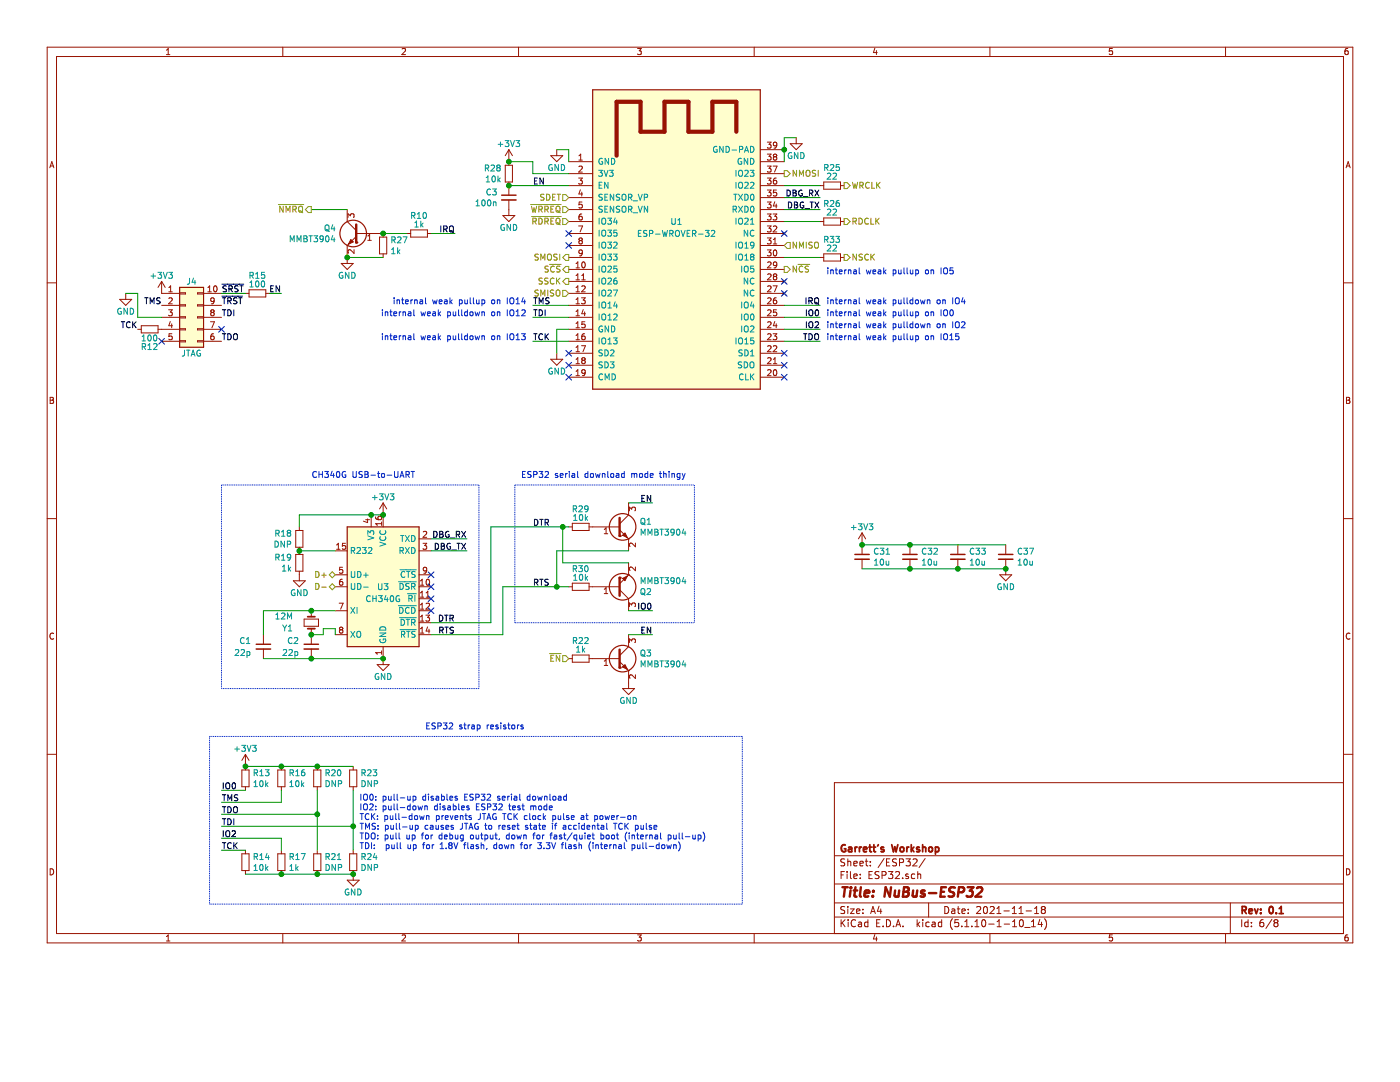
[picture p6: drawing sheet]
EESchema Schematic File Version 4
EELAYER 30 0
EELAYER END
$Descr A4 11693 8268
encoding utf-8
Sheet 6 8
Title "NuBus-ESP32"
Date "2021-11-18"
Rev "0.1"
Comp "Garrett's Workshop"
Comment1 ""
Comment2 ""
Comment3 ""
Comment4 ""
$EndDescr
$Comp
L GW_RFModule:ESP-WROVER-32 U1
U 1 1
P 5650 1950
F 0 "U1" H 5650 2050 50  0000 C CNN
F 1 "ESP-WROVER-32" H 5650 1950 50  0000 C CNN
F 2 "stdpads:ESP32-WROVER_WROOM-32_WROVER" H 5650 600 50  0001 C CNN
F 3 "" H 5200 2400 60  0001 C CNN
	1    5650 1950
	1    0    0    -1  
$EndComp
Text HLabel 7050 2150 2    50   Output ~ 0
NSCK
Text HLabel 6550 1450 2    50   Output ~ 0
NMOSI
Text HLabel 6550 2050 2    50   Input ~ 0
NMISO
Text HLabel 7050 1550 2    50   Output ~ 0
WRCLK
$Comp
L power:GND #PWR0172
U 1 1
P 6650 1150
F 0 "#PWR0172" H 6650 900 50  0001 C CNN
F 1 "GND" H 6650 1000 50  0000 C CNN
F 2 "" H 6650 1150 50  0001 C CNN
F 3 "" H 6650 1150 50  0001 C CNN
	1    6650 1150
	1    0    0    -1  
$EndComp
Wire Wire Line
	6650 1150 6550 1150
Wire Wire Line
	6550 1250 6550 1350
$Comp
L power:GND #PWR0173
U 1 1
P 4650 1250
F 0 "#PWR0173" H 4650 1000 50  0001 C CNN
F 1 "GND" H 4650 1100 50  0000 C CNN
F 2 "" H 4650 1250 50  0001 C CNN
F 3 "" H 4650 1250 50  0001 C CNN
	1    4650 1250
	-1   0    0    -1  
$EndComp
Wire Wire Line
	4650 1250 4750 1250
Wire Wire Line
	4750 1350 4750 1250
NoConn ~ 4750 3150
NoConn ~ 4750 3050
NoConn ~ 4750 2950
NoConn ~ 6550 2950
NoConn ~ 6550 3050
NoConn ~ 6550 3150
$Comp
L power:GND #PWR0174
U 1 1
P 4650 2950
F 0 "#PWR0174" H 4650 2700 50  0001 C CNN
F 1 "GND" H 4650 2800 50  0000 C CNN
F 2 "" H 4650 2950 50  0001 C CNN
F 3 "" H 4650 2950 50  0001 C CNN
	1    4650 2950
	-1   0    0    -1  
$EndComp
NoConn ~ 6550 2450
NoConn ~ 6550 2350
Text Label 4450 2850 0    50   ~ 0
TCK
Wire Wire Line
	4750 2850 4450 2850
Text Label 4450 2650 0    50   ~ 0
TDI
Wire Wire Line
	4750 2650 4450 2650
Text Label 4450 2550 0    50   ~ 0
TMS
Wire Wire Line
	4750 2550 4450 2550
Text Label 6850 2650 2    50   ~ 0
IO0
Text Label 6850 2850 2    50   ~ 0
TDO
Wire Wire Line
	6550 2850 6850 2850
Text Label 6850 2750 2    50   ~ 0
IO2
Wire Wire Line
	6550 2750 6850 2750
Wire Notes Line
	1850 4050 4000 4050
Wire Notes Line
	1850 4050 1850 5750
$Comp
L power:GND #PWR0175
U 1 1
P 2500 4800
F 0 "#PWR0175" H 2500 4550 50  0001 C CNN
F 1 "GND" H 2500 4650 50  0000 C CNN
F 2 "" H 2500 4800 50  0001 C CNN
F 3 "" H 2500 4800 50  0001 C CNN
	1    2500 4800
	1    0    0    -1  
$EndComp
Wire Wire Line
	2700 5250 2800 5250
Wire Wire Line
	2700 5300 2600 5300
Wire Wire Line
	2800 5250 2800 5300
Wire Wire Line
	2700 5300 2700 5250
$Comp
L Device:R_Small R19
U 1 1
P 2500 4700
F 0 "R19" H 2559 4746 50  0000 L CNN
F 1 "1k" H 2559 4655 50  0000 L CNN
F 2 "stdpads:R_0805" H 2500 4700 50  0001 C CNN
F 3 "~" H 2500 4700 50  0001 C CNN
F 4 "C21190" H 2500 4700 50  0001 C CNN "LCSC Part"
	1    2500 4700
	-1   0    0    -1  
$EndComp
Text Label 3900 4600 2    50   ~ 0
DBG_TX
Wire Notes Line
	4000 4050 4000 5750
NoConn ~ 3600 5100
NoConn ~ 3600 5000
NoConn ~ 3600 4900
NoConn ~ 3600 4800
Text Label 3800 5300 2    50   ~ 0
RTS
Text Label 3800 5200 2    50   ~ 0
DTR
Wire Wire Line
	3600 4600 3900 4600
Wire Wire Line
	3900 4500 3600 4500
Wire Wire Line
	2200 5500 2600 5500
Wire Wire Line
	2600 5500 3200 5500
Connection ~ 2600 5500
$Comp
L Device:C_Small C2
U 1 1
P 2600 5400
F 0 "C2" H 2700 5450 50  0000 L CNN
F 1 "22p" H 2700 5350 50  0000 L CNN
F 2 "stdpads:C_0805" H 2600 5400 50  0001 C CNN
F 3 "~" H 2600 5400 50  0001 C CNN
F 4 "C1653" H 2600 5400 50  0001 C CNN "LCSC Part"
	1    2600 5400
	-1   0    0    -1  
$EndComp
$Comp
L power:GND #PWR0177
U 1 1
P 3200 5500
F 0 "#PWR0177" H 3200 5250 50  0001 C CNN
F 1 "GND" H 3200 5350 50  0000 C CNN
F 2 "" H 3200 5500 50  0001 C CNN
F 3 "" H 3200 5500 50  0001 C CNN
	1    3200 5500
	1    0    0    -1  
$EndComp
Wire Wire Line
	3200 4300 3100 4300
$Comp
L power:+3V3 #PWR0178
U 1 1
P 3200 4300
F 0 "#PWR0178" H 3200 4150 50  0001 C CNN
F 1 "+3V3" H 3200 4450 50  0000 C CNN
F 2 "" H 3200 4300 50  0001 C CNN
F 3 "" H 3200 4300 50  0001 C CNN
	1    3200 4300
	1    0    0    -1  
$EndComp
Text Label 3900 4500 2    50   ~ 0
DBG_RX
Connection ~ 3200 4300
Connection ~ 3200 5500
$Comp
L Interface_USB:CH340G U3
U 1 1
P 3200 4900
F 0 "U3" H 3200 4900 50  0000 C CNN
F 1 "CH340G" H 3200 4800 50  0000 C CNN
F 2 "stdpads:SOIC-16_3.9mm" H 3250 4350 50  0001 L CNN
F 3 "http://www.datasheet5.com/pdf-local-2195953" H 2850 5700 50  0001 C CNN
F 4 "C14267" H 3200 4900 50  0001 C CNN "LCSC Part"
	1    3200 4900
	1    0    0    -1  
$EndComp
Text Notes 2600 4000 0    50   ~ 0
CH340G USB-to-UART
$Comp
L Device:R_Small R18
U 1 1
P 2500 4500
F 0 "R18" H 2559 4546 50  0000 L CNN
F 1 "DNP" H 2559 4455 50  0000 L CNN
F 2 "stdpads:R_0805" H 2500 4500 50  0001 C CNN
F 3 "~" H 2500 4500 50  0001 C CNN
	1    2500 4500
	-1   0    0    -1  
$EndComp
Connection ~ 2500 4600
Wire Wire Line
	2500 4300 2500 4400
Wire Notes Line
	4000 5750 1850 5750
$Comp
L Transistor_BJT:MMBT3904 Q2
U 1 1
P 5150 4900
F 0 "Q2" H 5341 4946 50  0000 L CNN
F 1 "MMBT3904" H 5341 4855 50  0000 L CNN
F 2 "stdpads:SOT-23" H 5350 5000 50  0001 C CNN
F 3 "~" H 5150 4900 50  0001 C CNN
F 4 "C20526" H 5150 4900 50  0001 C CNN "LCSC Part"
	1    5150 4900
	1    0    0    1   
$EndComp
Wire Notes Line
	4300 5200 4300 4050
$Comp
L Transistor_BJT:MMBT3904 Q1
U 1 1
P 5150 4400
F 0 "Q1" H 5341 4446 50  0000 L CNN
F 1 "MMBT3904" H 5341 4355 50  0000 L CNN
F 2 "stdpads:SOT-23" H 5350 4500 50  0001 C CNN
F 3 "~" H 5150 4400 50  0001 C CNN
F 4 "C20526" H 5150 4400 50  0001 C CNN "LCSC Part"
	1    5150 4400
	1    0    0    -1  
$EndComp
$Comp
L Device:R_Small R30
U 1 1
P 4850 4900
F 0 "R30" V 4700 4900 50  0000 C CNN
F 1 "10k" V 4800 4900 50  0000 C BNN
F 2 "stdpads:R_0805" H 4850 4900 50  0001 C CNN
F 3 "~" H 4850 4900 50  0001 C CNN
F 4 "C25804" H 4850 4900 50  0001 C CNN "LCSC Part"
	1    4850 4900
	0    -1   1    0   
$EndComp
$Comp
L Device:R_Small R29
U 1 1
P 4850 4400
F 0 "R29" V 4700 4400 50  0000 C CNN
F 1 "10k" V 4800 4400 50  0000 C BNN
F 2 "stdpads:R_0805" H 4850 4400 50  0001 C CNN
F 3 "~" H 4850 4400 50  0001 C CNN
F 4 "C25804" H 4850 4400 50  0001 C CNN "LCSC Part"
	1    4850 4400
	0    -1   1    0   
$EndComp
Text Label 5450 4200 2    50   ~ 0
EN
Wire Wire Line
	5450 4200 5250 4200
Text Label 5450 5100 2    50   ~ 0
IO0
Wire Wire Line
	5450 5100 5250 5100
Text Label 4450 4400 0    50   ~ 0
DTR
Wire Wire Line
	5250 4600 4650 4600
Wire Wire Line
	4200 4900 4650 4900
Wire Wire Line
	4650 4900 4750 4900
Connection ~ 4650 4900
Wire Wire Line
	4650 4600 4650 4900
Wire Wire Line
	4700 4700 5250 4700
Wire Wire Line
	4100 4400 4700 4400
Wire Wire Line
	4750 4400 4700 4400
Connection ~ 4700 4400
Wire Wire Line
	4700 4700 4700 4400
Wire Notes Line
	4300 4050 5800 4050
Text Notes 4350 4000 0    50   ~ 0
ESP32 serial download mode thingy
Wire Notes Line
	4300 5200 5800 5200
Wire Notes Line
	5800 4050 5800 5200
Text Label 4450 4900 0    50   ~ 0
RTS
Wire Wire Line
	4200 5300 3600 5300
Wire Wire Line
	4200 4900 4200 5300
Wire Wire Line
	4100 5200 4100 4400
Wire Wire Line
	3600 5200 4100 5200
Wire Wire Line
	2200 5100 2200 5300
$Comp
L Device:C_Small C1
U 1 1
P 2200 5400
F 0 "C1" H 2300 5450 50  0000 L CNN
F 1 "22p" H 2300 5350 50  0000 L CNN
F 2 "stdpads:C_0805" H 2200 5400 50  0001 C CNN
F 3 "~" H 2200 5400 50  0001 C CNN
F 4 "C1653" H 2200 5400 50  0001 C CNN "LCSC Part"
	1    2200 5400
	-1   0    0    -1  
$EndComp
Wire Wire Line
	1850 2450 2050 2450
Text Label 1850 2550 0    50   ~ 0
~TRST~
Text Label 1850 2450 0    50   ~ 0
~SRST~
Text Label 2350 2450 2    50   ~ 0
EN
Wire Wire Line
	1150 2650 1350 2650
Wire Wire Line
	1150 2450 1150 2650
Wire Wire Line
	1050 2450 1150 2450
$Comp
L Device:R_Small R15
U 1 1
P 2150 2450
F 0 "R15" V 2000 2450 50  0000 C CNN
F 1 "100" V 2100 2450 50  0000 C BNN
F 2 "stdpads:R_0805" H 2150 2450 50  0001 C CNN
F 3 "~" H 2150 2450 50  0001 C CNN
F 4 "C25190" H 2150 2450 50  0001 C CNN "LCSC Part"
	1    2150 2450
	0    -1   1    0   
$EndComp
Text Label 1850 2650 0    50   ~ 0
TDI
NoConn ~ 1850 2750
Text Label 1850 2850 0    50   ~ 0
TDO
NoConn ~ 1350 2850
Text Label 1150 2750 2    50   ~ 0
TCK
$Comp
L power:GND #PWR0179
U 1 1
P 1050 2450
F 0 "#PWR0179" H 1050 2200 50  0001 C CNN
F 1 "GND" H 1050 2300 50  0000 C CNN
F 2 "" H 1050 2450 50  0001 C CNN
F 3 "" H 1050 2450 50  0001 C CNN
	1    1050 2450
	1    0    0    -1  
$EndComp
Text Label 1350 2550 2    50   ~ 0
TMS
$Comp
L power:+3V3 #PWR0180
U 1 1
P 1350 2450
F 0 "#PWR0180" H 1350 2300 50  0001 C CNN
F 1 "+3V3" H 1350 2600 50  0000 C CNN
F 2 "" H 1350 2450 50  0001 C CNN
F 3 "" H 1350 2450 50  0001 C CNN
	1    1350 2450
	-1   0    0    -1  
$EndComp
$Comp
L Connector_Generic:Conn_02x05_Counter_Clockwise J4
U 1 1
P 1550 2650
F 0 "J4" H 1600 2950 50  0000 C CNN
F 1 "JTAG" H 1600 2350 50  0000 C CNN
F 2 "Connector_IDC:IDC-Header_2x05_P2.54mm_Vertical" H 1550 2650 50  0001 C CNN
F 3 "~" H 1550 2650 50  0001 C CNN
	1    1550 2650
	1    0    0    -1  
$EndComp
Text Notes 3550 6100 0    50   ~ 0
ESP32 strap resistors
Wire Notes Line
	1750 7550 6200 7550
Wire Notes Line
	1750 6150 1750 7550
$Comp
L Device:R_Small R20
U 1 1
P 2650 6500
F 0 "R20" H 2709 6546 50  0000 L CNN
F 1 "DNP" H 2709 6455 50  0000 L CNN
F 2 "stdpads:R_0805" H 2650 6500 50  0001 C CNN
F 3 "~" H 2650 6500 50  0001 C CNN
	1    2650 6500
	1    0    0    -1  
$EndComp
Connection ~ 2650 6400
Wire Wire Line
	2350 6400 2650 6400
Wire Wire Line
	2650 6400 2950 6400
Wire Wire Line
	2650 6800 2650 6600
Connection ~ 2650 6800
$Comp
L Device:R_Small R21
U 1 1
P 2650 7200
F 0 "R21" H 2709 7246 50  0000 L CNN
F 1 "DNP" H 2709 7155 50  0000 L CNN
F 2 "stdpads:R_0805" H 2650 7200 50  0001 C CNN
F 3 "~" H 2650 7200 50  0001 C CNN
	1    2650 7200
	1    0    0    -1  
$EndComp
Text Notes 3000 7100 0    50   ~ 0
IO0: pull-up disables ESP32 serial download\nIO2: pull-down disables ESP32 test mode\nTCK: pull-down prevents JTAG TCK clock pulse at power-on\nTMS: pull-up causes JTAG to reset state if accidental TCK pulse\nTDO: pull up for debug output, down for fast/quiet boot (internal pull-up)\nTDI:  pull up for 1.8V flash, down for 3.3V flash (internal pull-down)
Connection ~ 2950 7300
$Comp
L power:GND #PWR0181
U 1 1
P 2950 7300
F 0 "#PWR0181" H 2950 7050 50  0001 C CNN
F 1 "GND" H 2950 7150 50  0000 C CNN
F 2 "" H 2950 7300 50  0001 C CNN
F 3 "" H 2950 7300 50  0001 C CNN
	1    2950 7300
	1    0    0    -1  
$EndComp
Wire Wire Line
	2650 7300 2350 7300
Connection ~ 2650 7300
Wire Wire Line
	2350 7300 2050 7300
Connection ~ 2350 7300
Wire Wire Line
	2950 7300 2650 7300
Connection ~ 2350 6400
Connection ~ 2050 6400
Wire Wire Line
	2050 6400 2350 6400
Connection ~ 2950 6900
Wire Wire Line
	2950 6900 2950 7100
Wire Wire Line
	2650 6800 2650 7100
Wire Wire Line
	2950 6900 2950 6600
Wire Wire Line
	1850 6900 2950 6900
Wire Wire Line
	1850 6800 2650 6800
$Comp
L Device:R_Small R24
U 1 1
P 2950 7200
F 0 "R24" H 3009 7246 50  0000 L CNN
F 1 "DNP" H 3009 7155 50  0000 L CNN
F 2 "stdpads:R_0805" H 2950 7200 50  0001 C CNN
F 3 "~" H 2950 7200 50  0001 C CNN
	1    2950 7200
	1    0    0    -1  
$EndComp
$Comp
L Device:R_Small R23
U 1 1
P 2950 6500
F 0 "R23" H 3009 6546 50  0000 L CNN
F 1 "DNP" H 3009 6455 50  0000 L CNN
F 2 "stdpads:R_0805" H 2950 6500 50  0001 C CNN
F 3 "~" H 2950 6500 50  0001 C CNN
	1    2950 6500
	1    0    0    -1  
$EndComp
Wire Wire Line
	2350 6700 2350 6600
Wire Wire Line
	1850 6700 2350 6700
$Comp
L Device:R_Small R16
U 1 1
P 2350 6500
F 0 "R16" H 2409 6546 50  0000 L CNN
F 1 "10k" H 2409 6455 50  0000 L CNN
F 2 "stdpads:R_0805" H 2350 6500 50  0001 C CNN
F 3 "~" H 2350 6500 50  0001 C CNN
F 4 "C31850" H 2350 6500 50  0001 C CNN "LCSC Part"
	1    2350 6500
	1    0    0    -1  
$EndComp
$Comp
L Device:R_Small R17
U 1 1
P 2350 7200
F 0 "R17" H 2409 7246 50  0000 L CNN
F 1 "1k" H 2409 7155 50  0000 L CNN
F 2 "stdpads:R_0805" H 2350 7200 50  0001 C CNN
F 3 "~" H 2350 7200 50  0001 C CNN
F 4 "C21190" H 2350 7200 50  0001 C CNN "LCSC Part"
	1    2350 7200
	1    0    0    -1  
$EndComp
Wire Wire Line
	2350 7000 2350 7100
Wire Wire Line
	1850 7000 2350 7000
$Comp
L Device:R_Small R14
U 1 1
P 2050 7200
F 0 "R14" H 2109 7246 50  0000 L CNN
F 1 "10k" H 2109 7155 50  0000 L CNN
F 2 "stdpads:R_0805" H 2050 7200 50  0001 C CNN
F 3 "~" H 2050 7200 50  0001 C CNN
F 4 "C31850" H 2050 7200 50  0001 C CNN "LCSC Part"
	1    2050 7200
	1    0    0    -1  
$EndComp
Wire Wire Line
	1850 7100 2050 7100
Text Label 1850 7000 0    50   ~ 0
IO2
Text Label 1850 7100 0    50   ~ 0
TCK
Text Label 1850 6700 0    50   ~ 0
TMS
Text Label 1850 6900 0    50   ~ 0
TDI
Text Label 1850 6800 0    50   ~ 0
TDO
Wire Wire Line
	1850 6600 2050 6600
$Comp
L power:+3V3 #PWR0182
U 1 1
P 2050 6400
F 0 "#PWR0182" H 2050 6250 50  0001 C CNN
F 1 "+3V3" H 2050 6550 50  0000 C CNN
F 2 "" H 2050 6400 50  0001 C CNN
F 3 "" H 2050 6400 50  0001 C CNN
	1    2050 6400
	1    0    0    -1  
$EndComp
$Comp
L Device:R_Small R13
U 1 1
P 2050 6500
F 0 "R13" H 2109 6546 50  0000 L CNN
F 1 "10k" H 2109 6455 50  0000 L CNN
F 2 "stdpads:R_0805" H 2050 6500 50  0001 C CNN
F 3 "~" H 2050 6500 50  0001 C CNN
F 4 "C31850" H 2050 6500 50  0001 C CNN "LCSC Part"
	1    2050 6500
	1    0    0    -1  
$EndComp
Text Label 1850 6600 0    50   ~ 0
IO0
Wire Notes Line
	6200 6150 6200 7550
Wire Notes Line
	1750 6150 6200 6150
$Comp
L Device:R_Small R28
U 1 1
P 4250 1450
F 0 "R28" H 4309 1496 50  0000 L CNN
F 1 "10k" H 4309 1405 50  0000 L CNN
F 2 "stdpads:R_0805" H 4250 1450 50  0001 C CNN
F 3 "~" H 4250 1450 50  0001 C CNN
	1    4250 1450
	-1   0    0    -1  
$EndComp
Wire Wire Line
	4250 1550 4750 1550
Text Label 4450 1550 0    50   ~ 0
EN
Text Label 5450 5300 2    50   ~ 0
EN
Wire Wire Line
	5450 5300 5250 5300
Text HLabel 4750 5500 0    50   Input ~ 0
~EN~
$Comp
L power:GND #PWR0183
U 1 1
P 5250 5700
F 0 "#PWR0183" H 5250 5450 50  0001 C CNN
F 1 "GND" H 5250 5550 50  0000 C CNN
F 2 "" H 5250 5700 50  0001 C CNN
F 3 "" H 5250 5700 50  0001 C CNN
	1    5250 5700
	1    0    0    -1  
$EndComp
$Comp
L Device:C_Small C3
U 1 1
P 4250 1650
F 0 "C3" H 4342 1696 50  0000 L CNN
F 1 "100n" H 4342 1605 50  0000 L CNN
F 2 "stdpads:C_0805" H 4250 1650 50  0001 C CNN
F 3 "~" H 4250 1650 50  0001 C CNN
	1    4250 1650
	-1   0    0    -1  
$EndComp
Connection ~ 4250 1550
$Comp
L power:GND #PWR0184
U 1 1
P 4250 1750
F 0 "#PWR0184" H 4250 1500 50  0001 C CNN
F 1 "GND" H 4250 1600 50  0000 C CNN
F 2 "" H 4250 1750 50  0001 C CNN
F 3 "" H 4250 1750 50  0001 C CNN
	1    4250 1750
	-1   0    0    -1  
$EndComp
$Comp
L power:+3V3 #PWR0185
U 1 1
P 4250 1350
F 0 "#PWR0185" H 4250 1200 50  0001 C CNN
F 1 "+3V3" H 4250 1500 50  0000 C CNN
F 2 "" H 4250 1350 50  0001 C CNN
F 3 "" H 4250 1350 50  0001 C CNN
	1    4250 1350
	-1   0    0    -1  
$EndComp
Text HLabel 2800 4900 0    50   BiDi ~ 0
D-
Text HLabel 2800 4800 0    50   BiDi ~ 0
D+
Wire Wire Line
	2500 4600 2800 4600
Wire Wire Line
	2500 4300 3100 4300
Connection ~ 3100 4300
Text Label 6850 1750 2    50   ~ 0
DBG_TX
Wire Wire Line
	6550 1750 6850 1750
Wire Wire Line
	6850 1650 6550 1650
Text Label 6850 1650 2    50   ~ 0
DBG_RX
Text HLabel 4750 2150 0    50   Output ~ 0
SMOSI
Text HLabel 4750 2250 0    50   Output ~ 0
S~CS~
Text HLabel 4750 2450 0    50   Input ~ 0
SMISO
Text HLabel 4750 1650 0    50   Input ~ 0
SDET
Text HLabel 4750 2350 0    50   Output ~ 0
SSCK
Connection ~ 4250 1350
Wire Wire Line
	2250 2450 2350 2450
$Comp
L Device:R_Small R12
U 1 1
P 1250 2750
F 0 "R12" V 1100 2750 50  0000 C CNN
F 1 "100" V 1200 2750 50  0000 C BNN
F 2 "stdpads:R_0805" H 1250 2750 50  0001 C CNN
F 3 "~" H 1250 2750 50  0001 C CNN
F 4 "C25190" H 1250 2750 50  0001 C CNN "LCSC Part"
	1    1250 2750
	0    -1   -1   0   
$EndComp
Wire Wire Line
	6550 1150 6550 1250
Connection ~ 6550 1250
Text HLabel 6550 2250 2    50   Output ~ 0
N~CS~
Text Notes 4400 2650 2    50   ~ 0
internal weak pulldown on IO12
Text Notes 4400 2550 2    50   ~ 0
internal weak pullup on IO14
Text Notes 4400 2850 2    50   ~ 0
internal weak pulldown on IO13
Wire Wire Line
	4650 2750 4650 2950
Wire Wire Line
	4650 2750 4750 2750
Wire Wire Line
	4450 1450 4750 1450
Wire Wire Line
	4250 1350 4450 1350
Wire Wire Line
	4450 1350 4450 1450
Connection ~ 2900 2150
Wire Wire Line
	3200 2150 2900 2150
Connection ~ 3200 1950
Wire Wire Line
	3400 1950 3200 1950
Wire Wire Line
	3600 1950 3800 1950
$Comp
L Device:R_Small R10
U 1 1
P 3500 1950
F 0 "R10" V 3350 1950 50  0000 C CNN
F 1 "1k" V 3450 1950 50  0000 C BNN
F 2 "stdpads:R_0805" H 3500 1950 50  0001 C CNN
F 3 "~" H 3500 1950 50  0001 C CNN
F 4 "C25190" H 3500 1950 50  0001 C CNN "LCSC Part"
	1    3500 1950
	0    -1   1    0   
$EndComp
Wire Wire Line
	2600 1750 2900 1750
$Comp
L Transistor_BJT:MMBT3904 Q4
U 1 1
P 3000 1950
F 0 "Q4" H 3191 1996 50  0000 L CNN
F 1 "MMBT3904" H 3191 1905 50  0000 L CNN
F 2 "stdpads:SOT-23" H 3200 2050 50  0001 C CNN
F 3 "~" H 3000 1950 50  0001 C CNN
F 4 "C20526" H 3000 1950 50  0001 C CNN "LCSC Part"
	1    3000 1950
	-1   0    0    -1  
$EndComp
$Comp
L power:GND #PWR0202
U 1 1
P 2900 2150
F 0 "#PWR0202" H 2900 1900 50  0001 C CNN
F 1 "GND" H 2900 2000 50  0000 C CNN
F 2 "" H 2900 2150 50  0001 C CNN
F 3 "" H 2900 2150 50  0001 C CNN
	1    2900 2150
	-1   0    0    -1  
$EndComp
$Comp
L Device:R_Small R27
U 1 1
P 3200 2050
F 0 "R27" H 3259 2096 50  0000 L CNN
F 1 "1k" H 3259 2005 50  0000 L CNN
F 2 "stdpads:R_0805" H 3200 2050 50  0001 C CNN
F 3 "~" H 3200 2050 50  0001 C CNN
F 4 "C21190" H 3200 2050 50  0001 C CNN "LCSC Part"
	1    3200 2050
	1    0    0    -1  
$EndComp
Text Label 3800 1950 2    50   ~ 0
IRQ
Text HLabel 2600 1750 0    50   Output ~ 0
~NMRQ~
$Comp
L power:+3V3 #PWR?
U 1 1
P 7200 4550
AR Path="/62162BAC" Ref="#PWR?"  Part="1" 
AR Path="/64084316/62162BAC" Ref="#PWR0203"  Part="1" 
F 0 "#PWR0203" H 7200 4400 50  0001 C CNN
F 1 "+3V3" H 7200 4700 50  0000 C CNN
F 2 "" H 7200 4550 50  0001 C CNN
F 3 "" H 7200 4550 50  0001 C CNN
	1    7200 4550
	1    0    0    -1  
$EndComp
$Comp
L Device:C_Small C?
U 1 1
P 7200 4650
AR Path="/62162BB3" Ref="C?"  Part="1" 
AR Path="/64084316/62162BB3" Ref="C31"  Part="1" 
F 0 "C31" H 7108 4696 50  0000 R CNN
F 1 "10u" H 7108 4605 50  0000 R CNN
F 2 "stdpads:C_0805" H 7200 4650 50  0001 C CNN
F 3 "~" H 7200 4650 50  0001 C CNN
	1    7200 4650
	-1   0    0    -1  
$EndComp
$Comp
L Device:C_Small C?
U 1 1
P 7600 4650
AR Path="/62169626" Ref="C?"  Part="1" 
AR Path="/64084316/62169626" Ref="C32"  Part="1" 
F 0 "C32" H 7508 4696 50  0000 R CNN
F 1 "10u" H 7508 4605 50  0000 R CNN
F 2 "stdpads:C_0805" H 7600 4650 50  0001 C CNN
F 3 "~" H 7600 4650 50  0001 C CNN
	1    7600 4650
	-1   0    0    -1  
$EndComp
$Comp
L Device:C_Small C?
U 1 1
P 8000 4650
AR Path="/6216C58D" Ref="C?"  Part="1" 
AR Path="/64084316/6216C58D" Ref="C33"  Part="1" 
F 0 "C33" H 7908 4696 50  0000 R CNN
F 1 "10u" H 7908 4605 50  0000 R CNN
F 2 "stdpads:C_0805" H 8000 4650 50  0001 C CNN
F 3 "~" H 8000 4650 50  0001 C CNN
	1    8000 4650
	-1   0    0    -1  
$EndComp
Wire Wire Line
	7600 4550 7200 4550
Wire Wire Line
	7600 4550 8000 4550
Connection ~ 7600 4550
Wire Wire Line
	8000 4750 7600 4750
Connection ~ 8000 4750
Connection ~ 7600 4750
Wire Wire Line
	7600 4750 7200 4750
Connection ~ 7200 4550
Text HLabel 4750 1750 0    50   Input ~ 0
~WRREQ~
Text HLabel 4750 1850 0    50   Input ~ 0
~RDREQ~
Wire Wire Line
	6550 2650 6850 2650
Text Notes 6900 2550 0    50   ~ 0
internal weak pulldown on IO4
Text Notes 6900 2650 0    50   ~ 0
internal weak pullup on IO0
Text Notes 6900 2750 0    50   ~ 0
internal weak pulldown on IO2
Text Notes 6900 2850 0    50   ~ 0
internal weak pullup on IO15
Text Notes 6900 2300 0    50   ~ 0
internal weak pullup on IO5
NoConn ~ 4750 1950
$Comp
L Device:R_Small R22
U 1 1
P 4850 5500
F 0 "R22" V 4700 5500 50  0000 C CNN
F 1 "1k" V 4800 5500 50  0000 C BNN
F 2 "stdpads:R_0805" H 4850 5500 50  0001 C CNN
F 3 "~" H 4850 5500 50  0001 C CNN
F 4 "C25190" H 4850 5500 50  0001 C CNN "LCSC Part"
	1    4850 5500
	0    1    1    0   
$EndComp
Wire Wire Line
	2200 5100 2600 5100
Wire Wire Line
	2600 5100 2800 5100
Connection ~ 2600 5100
Connection ~ 2600 5300
$Comp
L Device:Crystal_Small Y1
U 1 1
P 2600 5200
F 0 "Y1" V 2550 5350 50  0000 L CNN
F 1 "12M" V 2650 5350 50  0000 L CNN
F 2 "stdpads:Crystal_HC49-SMD" H 2600 5200 50  0001 C CNN
F 3 "~" H 2600 5200 50  0001 C CNN
F 4 "C9002" H 2600 5200 50  0001 C CNN "LCSC Part"
	1    2600 5200
	0    -1   -1   0   
$EndComp
$Comp
L Transistor_BJT:MMBT3904 Q3
U 1 1
P 5150 5500
F 0 "Q3" H 5341 5546 50  0000 L CNN
F 1 "MMBT3904" H 5341 5455 50  0000 L CNN
F 2 "stdpads:SOT-23" H 5350 5600 50  0001 C CNN
F 3 "~" H 5150 5500 50  0001 C CNN
F 4 "C20526" H 5150 5500 50  0001 C CNN "LCSC Part"
	1    5150 5500
	1    0    0    -1  
$EndComp
Wire Wire Line
	6550 2550 6850 2550
Text Label 6850 2550 2    50   ~ 0
IRQ
Text HLabel 7050 1850 2    50   Output ~ 0
RDCLK
$Comp
L Device:R_Small R26
U 1 1
P 6950 1850
F 0 "R26" V 6800 1850 50  0000 C CNN
F 1 "22" V 6900 1850 50  0000 C BNN
F 2 "stdpads:R_0805" H 6950 1850 50  0001 C CNN
F 3 "~" H 6950 1850 50  0001 C CNN
F 4 "C25190" H 6950 1850 50  0001 C CNN "LCSC Part"
	1    6950 1850
	0    -1   1    0   
$EndComp
$Comp
L Device:R_Small R25
U 1 1
P 6950 1550
F 0 "R25" V 6800 1550 50  0000 C CNN
F 1 "22" V 6900 1550 50  0000 C BNN
F 2 "stdpads:R_0805" H 6950 1550 50  0001 C CNN
F 3 "~" H 6950 1550 50  0001 C CNN
F 4 "C25190" H 6950 1550 50  0001 C CNN "LCSC Part"
	1    6950 1550
	0    -1   1    0   
$EndComp
Wire Wire Line
	6850 1550 6550 1550
Wire Wire Line
	6550 1850 6850 1850
$Comp
L Device:R_Small R33
U 1 1
P 6950 2150
F 0 "R33" V 6800 2150 50  0000 C CNN
F 1 "22" V 6900 2150 50  0000 C BNN
F 2 "stdpads:R_0805" H 6950 2150 50  0001 C CNN
F 3 "~" H 6950 2150 50  0001 C CNN
F 4 "C25190" H 6950 2150 50  0001 C CNN "LCSC Part"
	1    6950 2150
	0    -1   1    0   
$EndComp
Wire Wire Line
	6850 2150 6550 2150
NoConn ~ 6550 1950
NoConn ~ 4750 2050
$Comp
L Device:C_Small C?
U 1 1
P 8400 4650
AR Path="/61B2B464" Ref="C?"  Part="1" 
AR Path="/64084316/61B2B464" Ref="C37"  Part="1" 
F 0 "C37" H 8308 4696 50  0000 R CNN
F 1 "10u" H 8308 4605 50  0000 R CNN
F 2 "stdpads:C_0805" H 8400 4650 50  0001 C CNN
F 3 "~" H 8400 4650 50  0001 C CNN
	1    8400 4650
	-1   0    0    -1  
$EndComp
$Comp
L power:GND #PWR0204
U 1 1
P 8400 4750
F 0 "#PWR0204" H 8400 4500 50  0001 C CNN
F 1 "GND" H 8400 4600 50  0000 C CNN
F 2 "" H 8400 4750 50  0001 C CNN
F 3 "" H 8400 4750 50  0001 C CNN
	1    8400 4750
	1    0    0    -1  
$EndComp
Wire Wire Line
	8000 4550 8400 4550
Wire Wire Line
	8400 4750 8000 4750
Connection ~ 8400 4750
$EndSCHEMATC
